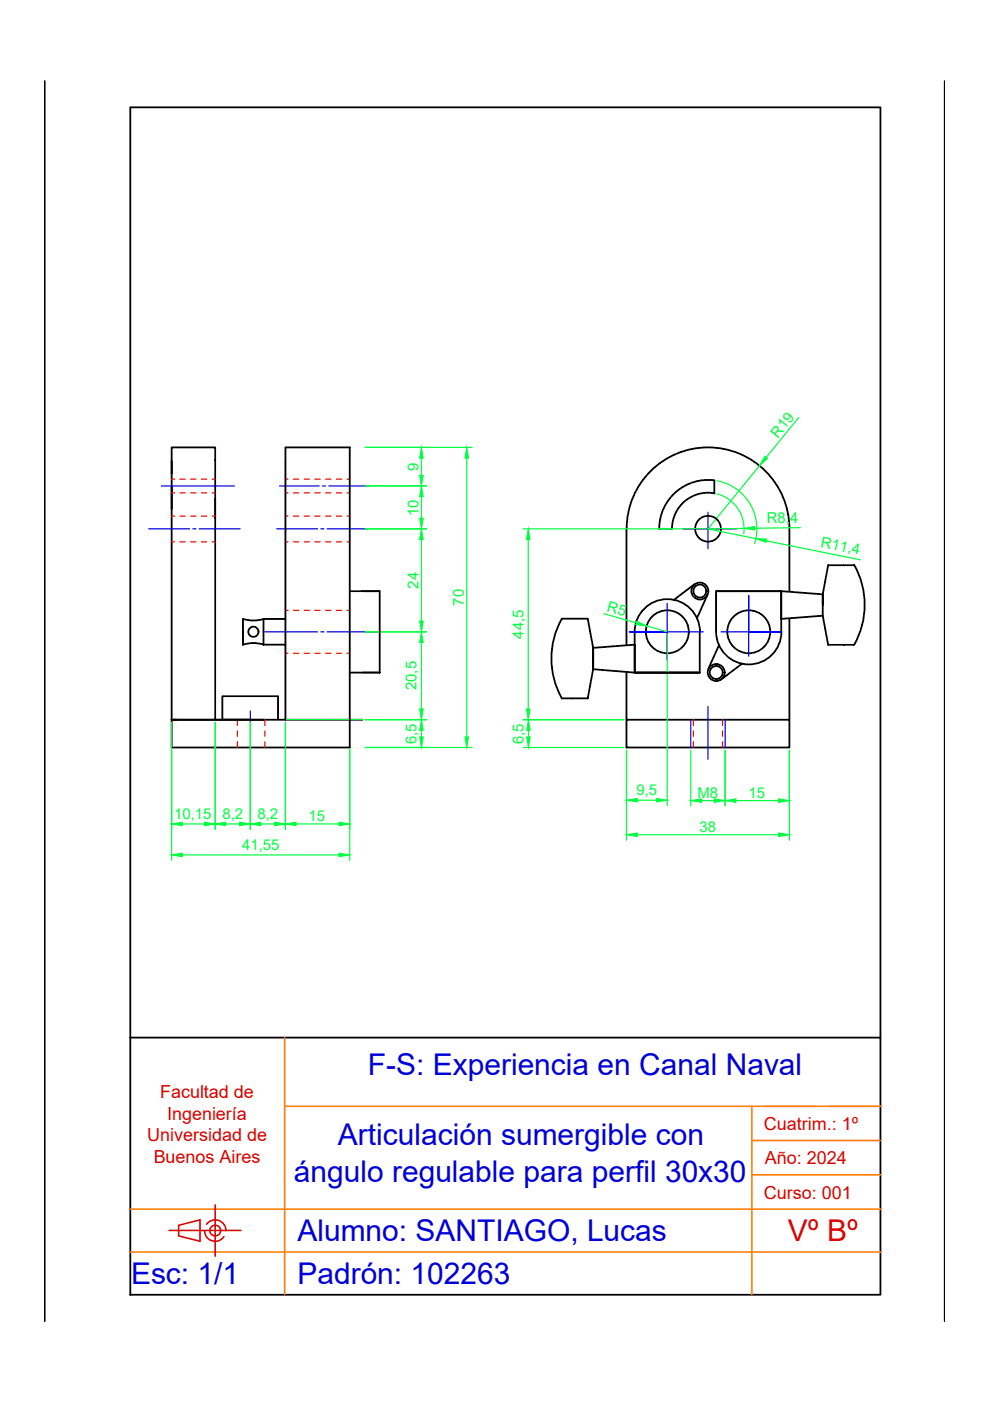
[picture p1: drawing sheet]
<svg xmlns="http://www.w3.org/2000/svg" width="210mm" height="297mm" viewBox="0 0 210 297" stroke-linecap="round" stroke-linejoin="round" font-family="sans-serif">
<!-- layer: 0 -->
<g fill="none" stroke="#000" stroke-width=".38">
<path d="M9.5 17.2v262.9M200.3 17.2v262.9M36.4 97.6v55M36.4 100.4v-5.5h9.2v14.9M45.6 105.8v46.8h-9.2h1M132.8 112.1v24.6M132.9 112.1a17.3 17.3 0 0 1 17.2-17.2 17.3 17.3 0 0 1 17.3 17.2v13.2M151.5 101.9v2.7M151.5 101.8a10.4 10.4 0 0 0-11.7 10.3M151.5 104.6a7.6 7.6 0 0 0-9 7.5h-2.8M181.1 119.8h-5.5l-1.2 6.2-8.8-.7M181.1 119.8a17.2 17.2 0 0 1 0 16.9"/>
<path d="M51.5 136.7l1.3-.3 1.2-.1 1.9 .4M55.9 131.2l-1.2 .3-1.3 .1-1.9-.4v5.5v-2.7M60.5 131.2h-4.6v5.5h4.6M74.2 125.3h6.3M76.9 125.3h3.6v17.3h-6.3M119.1 131.2h5.5l1.2 6.2M119.1 131.2a17.2 17.2 0 0 0 0 16.9M125.8 139.6v-2.2v4.5l8.8 .7M125.8 137.4l8.8-.7v5.9M125.8 137.4v4.5l-1.2 6.2h-5.5M147.3 123.9l-4.4 3.3M148.4 133.9a6.9 6.9 0 0 0-6.9-6.9 6.9 6.9 0 0 0-6.9 7v8.6h13.8v-8.6"/>
<path d="M150 126.1l-2.2 5M151.8 125.3h13.8M152.4 136.8l-2.2 5M165.6 125.3v5.9l8.8-.7v-4.5v2.3M165.7 133.9a6.9 6.9 0 0 1-6.9 7 6.9 6.9 0 0 1-7-6.9v-8.7h13.8v8.7M167.4 131.2v21.4M174.4 130.5l1.2 6.2h5.5M45.6 152.6h10.6M53.1 152.6h-6v-5h11.9v5M60.5 152.6v-57.7h13.7v63.6h-37.8v-5.9h40.5M132.8 152.6h34.6v5.9h-34.6zM132.8 142.6v10"/>
<path d="M134.6 142.6h13.8M157.3 140.7l-4.4 3.3M27.6 220h159.1v54.5h-159.1zM27.6 220v-197.2h159.1v197.2"/>
<circle cx="150.1" cy="112.1" r="2.73"/>
<circle cx="53.7" cy="133.9" r="1.08"/>
<circle cx="141.5" cy="133.9" r="4.6"/>
<circle cx="148.4" cy="125.3" r="1.8"/>
<circle cx="148.4" cy="125.3" r="1.38"/>
<circle cx="158.8" cy="133.9" r="4.6"/>
<circle cx="151.9" cy="142.6" r="1.8"/>
<circle cx="151.9" cy="142.6" r="1.38"/>
</g>
<!-- layer: Ejes -->
<g fill="none" stroke="#00f" stroke-width=".25">
<path d="M31.5 112.1h8.7M34.2 103h15.5M40.9 112.1h.7M42.2 112.1h8.7M58.7 112.1h8.6M59.3 103h8.4M68 112.1h.7M68.4 103h.6M69.4 112.1h8.6M69.7 103h8.5M144.7 112.1h11.5M150.1 108.6v7.8"/>
<path d="M56.2 134h11.1M68 134h.7M69.4 134h11.1M141.5 134h-8h15.6M141.5 127.9v12.2M152.9 134h12.7h-6.9v-7.7v12.8M53.1 150.7v12.8M146.5 152.6v5.9M150.1 149.8v11.2M153.7 152.6v5.9"/>
</g>
<g fill="none" stroke="#f00" stroke-width=".25">
<path d="M36.4 114.9h.6M36.4 109.4h.6M36.4 104.5h.6M36.4 101.6h.6M38.1 114.9h1.2M38.1 109.4h1.2M38.1 104.5h1.2M38.1 101.6h1.2M40.4 114.9h1.2M40.4 109.4h1.2M40.4 104.5h1.2M40.4 101.6h1.2"/>
<path d="M42.7 114.9h1.1M42.7 109.4h1.1M42.7 104.5h1.1M42.7 101.6h1.1M45 114.9h.6M45 109.4h.6M45 104.5h.6M45 101.6h.6M60.5 114.9h.6M60.5 109.4h.6M60.5 104.5h.6M60.5 101.6h.6"/>
<path d="M62.2 114.9h1.2M62.2 109.4h1.2M62.2 104.5h1.2M62.2 101.6h1.2M64.5 114.9h1.1M64.5 109.4h1.1M64.5 104.5h1.1M64.5 101.6h1.1M66.7 114.9h1.2M66.7 109.4h1.2M66.7 104.5h1.2M66.7 101.6h1.2"/>
<path d="M69 114.9h1.2M69 109.4h1.2M69 104.5h1.2M69 101.6h1.2M71.3 114.9h1.1M71.3 109.4h1.1M71.3 104.5h1.1M71.3 101.6h1.1M73.6 114.9h.6M73.6 109.4h.6M73.6 104.5h.6M73.6 101.6h.6"/>
<path d="M60.5 129.4h.6M60.5 138.5h.6M62.2 129.4h1.2M62.2 138.5h1.2M64.5 129.4h1.1M64.5 138.5h1.1M66.7 129.4h1.2M66.7 138.5h1.2M69 129.4h1.2M69 138.5h1.2M71.3 129.4h1.1M71.3 138.5h1.1"/>
<path d="M73.6 129.4h.6M73.6 138.5h.6M50.3 152.6v1.2M50.3 155v1.1M50.3 157.3v1.2M56.2 152.6v1.2M56.2 155v1.1M56.2 157.3v1.2M147 152.6v1.2M147 155v1.1M147 157.3v1.2M153.2 152.6v1.2"/>
<path d="M153.2 155v1.1M153.2 157.3v1.2"/>
</g>
<!-- layer: Cotas -->
<g fill="none" stroke="#00ff3f" stroke-width=".25">
<path d="M60.5 97.6v55h16.4M77.5 94.9h22.6M89.4 97.1v3.7M99 97.1v59.1M161 98.7l-10.9 13.4M169.4 88.5l-6.9 8.5M77.5 112.1h13M77.5 103h13M89.4 105.3v4.6M89.4 114.4v17.3M110.9 112.1h38.6M112 114.4v35.9"/>
<path d="M150.1 112.1l10.2 2.1M152 104.7a7.6 7.6 0 0 1 5.7 8.4M152 101.9a10.4 10.4 0 0 1 8 13.4M157.7 112l-7.6 .1M162.5 114.7l19.9 4M169.7 111.9l-9.7 .1M77.5 134h13M89.4 136.2v14.1M128.1 130.1l6.8 2M137.1 132.7l4.4 1.3M141.5 134.5v36.3M36.4 153.1v29.3"/>
<path d="M45.6 153.1v22.7M53.1 153.1v22.7M60.5 153.1v22.7M74.2 153.1v29.3M77.5 158.5h22.6M77.5 152.6h13M89.4 154.8v1.4M110.9 152.6h21.4M110.9 158.5h21.4M112 154.8v1.4M132.8 159.1v19M146.5 159.1v11.7"/>
<path d="M153.7 159.1v11.7M167.4 159.1v19M38.6 174.7h4.7M47.9 174.7h2.9M55.3 174.7h2.9M62.8 174.7h9.1M135.1 177h30M135.1 169.7h4.1M148.7 169.7h2.8M156 169.7h9.1M38.6 181.3h33.3"/>
</g>
<g fill="#00ff3f" stroke="#00ff3f" stroke-width=".21">
<path d="M89 156.2h.7l-.3 2.3z"/>
<path d="M89.4 152.6l.3 2.2h-.7z"/>
<path d="M89 150.3h.7l-.3 2.3z"/>
<path d="M89.4 134l.3 2.2h-.7z"/>
<path d="M89 131.7h.7l-.3 2.3z"/>
<path d="M89.4 112.1l.3 2.3h-.7z"/>
<path d="M89 109.9h.7l-.3 2.2z"/>
<path d="M89.4 103l.3 2.3h-.7z"/>
<path d="M36.4 181.3l2.2-.4v.7z"/>
<path d="M71.9 180.9l2.3 .4-2.3 .3z"/>
<path d="M36.4 174.7l2.2-.4v.8z"/>
<path d="M43.3 174.3l2.3 .4-2.3 .4z"/>
<path d="M45.6 174.7l2.3-.4v.8z"/>
<path d="M50.8 174.3l2.3 .4-2.3 .4z"/>
<path d="M53.1 174.7l2.2-.4v.8z"/>
<path d="M58.2 174.3l2.3 .4-2.3 .4z"/>
<path d="M60.5 174.7l2.3-.4v.8z"/>
<path d="M71.9 174.3l2.3 .4-2.3 .4z"/>
<path d="M89.4 94.9l.3 2.2h-.7z"/>
<path d="M89 100.8h.7l-.3 2.2z"/>
<path d="M98.6 156.2h.7l-.3 2.3z"/>
<path d="M99 94.9l.3 2.2h-.7z"/>
<path d="M162.2 96.8l.5 .4-1.7 1.5z"/>
<path d="M132.8 177l2.3-.4v.8z"/>
<path d="M165.1 176.6l2.3 .4-2.3 .4z"/>
<path d="M135 131.7l2.1 1-2.3-.3z"/>
<path d="M157.7 112l2.3-.4v.8z"/>
<path d="M160.3 114.2l2.2 .1-.1 .7z"/>
<path d="M132.8 169.7l2.3-.4v.7z"/>
<path d="M139.2 169.3l2.3 .4-2.3 .3z"/>
<path d="M153.7 169.7l2.3-.3v.7z"/>
<path d="M165.1 169.4l2.3 .3-2.3 .4z"/>
<path d="M146.5 169.7l2.2-.3v.7z"/>
<path d="M151.5 169.4l2.2 .3-2.2 .4z"/>
<path d="M111.6 150.3h.8l-.4 2.3z"/>
<path d="M112 112.1l.4 2.3h-.8z"/>
<path d="M111.7 156.2h.7l-.4 2.3z"/>
<path d="M112 152.6l.4 2.2h-.7z"/>
</g>
<!-- layer: linea interna -->
<path d="M60.4 220v54.5M60.4 234.6h126.3M159.4 234.6v39.9M27.6 256.4h159.1M159.4 249.1h27.3M159.4 241.8h27.3M27.6 265.5h159.1" fill="none" stroke="#ff7f00" stroke-width=".34"/>
<!-- layer: lineas para letras -->
<path d="M162.2 234.6h10.8M175.8 234.6h10.9" fill="none" stroke="#ff7f7f" stroke-width=".34"/>
<!-- layer: caligrafia 3.5mm -->
<g fill="none" stroke="#d00" stroke-width=".34">
<path d="M37.9 259.8l4.5-1.2v4.6l-4.5-1.2zM43.8 259.6a2.26 2.26 0 0 1 2.5-.9 2.26 2.26 0 0 1 1.6 2.2M45.6 255.5v5M35.8 260.9h9.4M43.4 260.9a2.25 2.25 0 0 0 1.6 2.2 2.25 2.25 0 0 0 2.5-.9M45.4 260.9h.5M45.6 260.7v.4M45.6 261.4v4.9M46.1 260.9h5"/>
<circle cx="45.6" cy="260.9" r="1.14"/>
</g>
<g font-size="6.3" fill="#00d">
<text x="78" y="227.9">F-S: Experiencia en Canal Naval</text>
<text x="71.7" y="242.9">Articulación sumergible con</text>
<text x="62.3" y="250.5">ángulo regulable para perfil 30x30</text>
<text x="63.1" y="263.2">Alumno: SANTIAGO, Lucas</text>
<text x="27.8" y="272.3">Esc: 1/1</text>
<text x="63.1" y="272.3">Padrón: 102263</text>
</g>
<text font-size="6.3" fill="#d00" x="167" y="263.2">Vº Bº</text>
<g font-size="3.8" fill="#d00">
<text x="33.9" y="232.9">Facultad de</text>
<text x="35.4" y="237.4">Ingeniería</text>
<text x="162" y="239.6">Cuatrim.: 1º</text>
<text x="31.2" y="242">Universidad de</text>
<text x="32.6" y="246.5">Buenos Aires</text>
<text x="162.2" y="246.8">Año: 2024</text>
<text x="162" y="254.1">Curso: 001</text>
</g>
<g font-size="3.2" fill="#00ff3f">
<text x="164.9" y="93" transform="rotate(-51 164.9 93)">R19</text>
<text x="88.7" y="99.9" transform="rotate(-90 88.7 99.9)">9</text>
<text x="88.7" y="109.5" transform="rotate(-90 88.7 109.5)">10</text>
<text x="162.6" y="110.9" transform="rotate(-1 162.6 110.9)">R8,4</text>
<text x="173.9" y="115.9" transform="rotate(11 173.9 115.9)">R11,4</text>
<text x="88.8" y="124.8" transform="rotate(-90 88.8 124.8)">24</text>
<text x="98.4" y="128.4" transform="rotate(-90 98.4 128.4)">70</text>
<text x="128.6" y="129.6" transform="rotate(16 128.6 129.6)">R5</text>
<text x="111" y="135.4" transform="rotate(-90 111 135.4)">44,5</text>
<text x="88.3" y="146.3" transform="rotate(-90 88.3 146.3)">20,5</text>
<text x="88.3" y="157.8" transform="rotate(-90 88.3 157.8)">6,5</text>
<text x="111" y="157.8" transform="rotate(-90 111 157.8)">6,5</text>
<text x="36.9" y="173.7">10,15</text>
<text x="47.1" y="173.7">8,2</text>
<text x="54.6" y="173.7">8,2</text>
<text x="134.9" y="168.6">9,5</text>
<text x="147.9" y="169.1">M8</text>
<text x="158.7" y="169.1">15</text>
<text x="65.4" y="174.1">15</text>
<text x="148.3" y="176.4">38</text>
<text x="51.3" y="180.2">41,55</text>
</g>
</svg>
